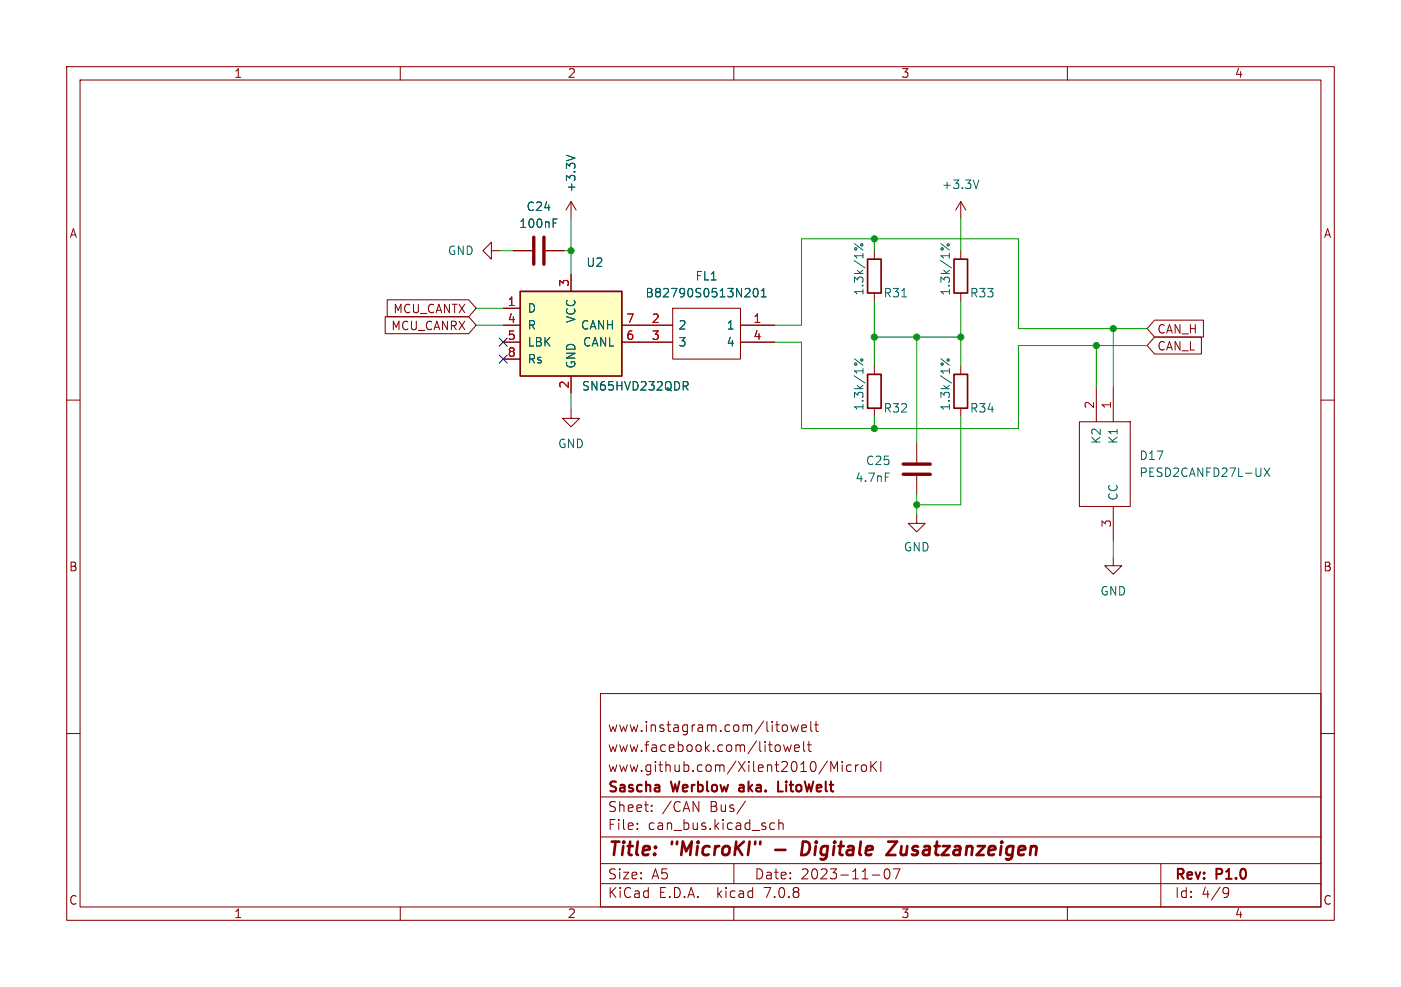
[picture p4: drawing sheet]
<svg xmlns="http://www.w3.org/2000/svg" width="210mm" height="148mm" viewBox="0 0 210 148" stroke-linecap="round" stroke-linejoin="round" font-family="sans-serif">
<g fill="none" stroke="#840000" stroke-width=".15">
<path d="M10 10h190v128h-190zM12 12h186v124h-186zM60 10v2M110 10v2M160 10v2M73.7 37.6v-1.3l-1.3 1.3 1.3 1.3v-1.3h1.2M77 37.6h2.8M81.8 37.6h2.8M85.6 30.2v2.6M85.6 30.2l-.8 1.3M85.6 30.2l.8 1.3M131.1 37.6v1.3"/>
<path d="M144 30.2l-.7 1.3M144 30.2v2.6M144 37.6v1.3M144 30.2l.8 1.3M10 60h2M57.7 47.5h12.6l1.1 1.3-1.1 1.2h-12.6zM58 45h12.3l1.1 1.2-1.1 1.3h-12.3zM75.4 46.2h2.6M75.4 48.8h2.6M75.4 51.3h2.6M75.4 53.8h2.6M85.6 41.1v2.6"/>
<path d="M85.6 56.4v2.5M93.2 48.8h7.6M93.2 51.3h7.6M100.8 46.2h10.2v7.6h-10.2zM111 48.8h5.1M111 51.3h5.1M131.1 43.9v1.3M131.1 54.9v1.2M144 43.9v1.3M144 54.9v1.2M164.3 58.2v5M166.9 58.2v5"/>
<path d="M173.1 48h7.3v2.5h-7.3l-1.1-1.2zM173.1 50.5h7v2.6h-7l-1.1-1.3zM198 60h2M85.6 61.5v1.2h1.3l-1.3 1.3-1.3-1.3h1.3M131.1 61.2v1.3M137.4 77.2v1.3h1.3l-1.3 1.3-1.3-1.3h1.3M137.4 66.5v2.8M137.4 71.4v2.8M144 61.2v1.3M161.8 63.2h7.6v12.7h-7.6zM166.9 75.9v5.1M166.9 83.6v1.2h1.2l-1.2 1.3-1.3-1.3h1.3"/>
<path d="M10 110h2M90 104h108v32h-108zM90 119.5h108M116.7 111.7l.3 .3v.4l-.3 .3M117.4 108.8a.41 .41 0 0 1 .6 .2v.4a.41 .41 0 0 1-.6 .2M117.5 111.7l.2 1 .3-.7 .3 .7 .3-1M118.5 108.7l.3 1 .3-.7 .3 .7 .3-1M119.1 112.2l.7-.2-.1-.2-.4-.1-.2 .2 .1 .7h.5M120.2 109.2l.7-.2-.1-.2-.4-.1-.2 .2v.7h.6M120.5 111.2v1.3l.2 .2M121 111.7h.6M121.2 111.2v1.3l.1 .1 .3 .1"/>
<path d="M121.5 108.2v1.3l.2 .2M122.1 108.7h.6M122.3 108.2v1.3l.1 .1 .3 .1M124.5 114.2l.5 1.1 .5-1.1v1.5M126.2 114.2v.1M126.2 114.7v1M127.6 114.8l-.4-.1-.3 .3v.4l.1 .2h.6M128.2 114.7v1M128.7 114.7l-.3 .1-.2 .2M129.2 114.8a.41 .41 0 0 1 .4-.1 .41 .41 0 0 1 .3 .3v.4a.41 .41 0 0 1-.4 .3 .41 .41 0 0 1-.4-.3zM130.5 114.2v1.5M130.7 114.8l.7 .9"/>
<path d="M131.4 114.2l-.9 .8M132 114.2v1.5M198 110h2M60 136v2M90 132.5h108M90 129.5h108M90 125.5h108M95.5 124.2v.2M95.5 123.5v.1M97.7 121.5v.2M97.7 120.8v.1M110 136v2"/>
<path d="M110 129.5v3M111.8 120.1l-1.3 1.9M115.4 124.1l.3 .3 .4-.1M116.1 123.5l-.4-.1-.3 .3M116.8 123.5a.37 .37 0 0 1 .6 .1v.8M116.8 122.9v1.5M130.8 131.2h1.1M132.9 130.3h.1a.94 .94 0 0 1 0 1.5h-.1a.91 .91 0 0 1-.2-1.4M133.9 130.3h1l-.6 1.5M160 136v2M174 129.5v6.5M183.6 133.1h.3l.2 .1a.99 .99 0 0 1-.3 1.4h-.3"/>
<path d="M184.2 133.7l-.3 .3h-.3"/>
</g>
<path d="M116.2 127.4h1.5M121.1 126.3l-.7-.1-.3 2h.5l.5-.3M133.1 126.2h1.4l-1.6 2h1.3" fill="none" stroke="#840000" stroke-width=".4"/>
<path d="M110.8 118.2v.4M116.6 117.2v1.5h.7" fill="none" stroke="#840000" stroke-width=".3"/>
<path d="M78 43.7h15.2v12.7h-15.2z" fill="#ffffc2" stroke="#ffffc2" stroke-width=".15"/>
<path d="M130 38.9h2.1v5h-2.1zM143 38.9h2v5h-2zM78 43.7h15.2v12.7h-15.2zM130 56.1h2.1v5.1h-2.1zM143 56.1h2v5.1h-2z" fill="none" stroke="#840000" stroke-width=".25"/>
<g fill="none" stroke="#006464" stroke-width=".15">
<path d="M82.9 33.4h.4M82.9 32.8h.6M84.9 23.3l1.3 .4M128.1 36.5l1.3 1M141 36.5l1.3 1M146.7 27l-.4 1.3M102.4 57.2h.5l.2 .3-.1 .3-.6 .1M102.7 57.9l.4 .6M111.6 44.5h.8M112.4 43.4v.4M113.1 43.3h.1a.68 .68 0 0 1 .4 .6 .68 .68 0 0 1-.4 .6 .84 .84 0 0 1-.1-1.2zM114.1 44.5h.7"/>
<path d="M114.1 43.6l.4-.3v1.2M128.1 53.8l1.3 1M135.2 44.5h.7M141 53.8l1.3 1M132.7 70.9h.6M189.5 70.2l.8 1.2M190.3 70.2l-.8 1.2"/>
<circle cx="128.3" cy="37.3" r=".18"/>
<circle cx="129.2" cy="36.7" r=".18"/>
<circle cx="141.2" cy="37.3" r=".18"/>
<circle cx="142.1" cy="36.7" r=".18"/>
<circle cx="128.3" cy="54.6" r=".18"/>
<circle cx="129.2" cy="54" r=".18"/>
<circle cx="141.2" cy="54.6" r=".18"/>
<circle cx="142.1" cy="54" r=".18"/>
</g>
<path d="M80 35.6v4M81.5 35.6v4M135.4 71.1h4M135.4 69.6h4" fill="none" stroke="#840000" stroke-width=".51"/>
<g fill="none" stroke="#009600" stroke-width=".15">
<path d="M74.9 37.6h2.1M84.6 37.6h1M85.6 32.8v8.3M131.1 35.8v1.8M144 32.8v4.8M71.4 48.8h4M71.4 46.2h4M85.6 58.9v2.6M116.1 51.3h4v13h32.6v-12.5h19.3M116.1 48.8h4v-13h32.6v13.5h19.3M131.1 45.2v9.7M131.1 50.5h12.9"/>
<path d="M137.4 50.5v16M144 45.2v9.7M164.3 51.8v6.4M166.9 49.3v8.9M131.1 62.5v1.8M137.4 74.2v3M144 62.5v13.2h-6.6M166.9 81v2.6"/>
</g>
<path d="M74.8 50.7l1.2 1.2M74.8 53.2l1.2 1.3M76 50.7l-1.2 1.2M76 53.2l-1.2 1.3" fill="none" stroke="#000084" stroke-width=".15"/>
<g fill="#009600" stroke="#009600" stroke-width=".15">
<circle cx="131.1" cy="35.8" r=".46"/>
<circle cx="131.1" cy="64.3" r=".46"/>
<circle cx="85.6" cy="37.6" r=".46"/>
<circle cx="137.4" cy="75.7" r=".46"/>
<circle cx="164.3" cy="51.8" r=".46"/>
<circle cx="166.9" cy="49.3" r=".46"/>
<circle cx="131.1" cy="50.5" r=".46"/>
<circle cx="137.4" cy="50.5" r=".46"/>
<circle cx="144" cy="50.5" r=".46"/>
</g>
<g font-size="2.8" fill="#840000">
<text x="91" y="128.9">Title:</text>
<text x="100.7" y="128.9">&quot;MicroKI&quot;</text>
<text x="121.8" y="128.9">Digitale</text>
<text x="135.5" y="128.9">Zusatzanzeigen</text>
</g>
<g font-size="2.1" fill="#840000">
<text x="91" y="113">www.facebook.com/litowelt</text>
<text x="91" y="110">www.instagram.com/litowelt</text>
<text x="91" y="119.2">Sascha</text>
<text x="91" y="116">www.github.com/Xilent2010/MicroKI</text>
<text x="100.8" y="119.2">Werblow</text>
<text x="111.5" y="119.2">aka.</text>
<text x="117.9" y="119.2">LitoWelt</text>
<text x="91" y="124.7">File:</text>
<text x="91" y="122">Sheet:</text>
<text x="97.1" y="124.7">can_bus.kicad_sch</text>
<text x="99.2" y="122">/CAN</text>
<text x="106.5" y="122">Bus/</text>
<text x="91" y="134.9">KiCad</text>
<text x="91" y="132.1">Size:</text>
<text x="97.7" y="132.1">A5</text>
<text x="98.7" y="134.9">E.D.A.</text>
<text x="107.6" y="134.9">kicad</text>
<text x="113" y="132.1">Date:</text>
<text x="114.9" y="134.9">7.0.8</text>
<text x="120" y="132.1">2023-11-07</text>
<text x="176" y="132.3">Rev:</text>
<text x="176" y="134.9">Id:</text>
<text x="180.1" y="134.9">4/9</text>
<text x="182.4" y="132.3">P1.0</text>
</g>
<g font-size="1.8" fill="#840000">
<text x="35" y="11.9">1</text>
<text x="85" y="11.9">2</text>
<text x="135" y="11.9">3</text>
<text x="185" y="11.9">4</text>
<text x="10.3" y="35.9">A</text>
<text x="198.4" y="35.9">A</text>
<text x="58.9" y="47.2">MCU_CANTX</text>
<text x="58.6" y="49.7">MCU_CANRX</text>
<text x="173.4" y="50.2">CAN_H</text>
<text x="173.4" y="52.8">CAN_L</text>
<text x="10.3" y="85.9">B</text>
<text x="198.3" y="85.9">B</text>
<text x="10.3" y="135.9">C</text>
<text x="35" y="137.9">1</text>
<text x="85" y="137.9">2</text>
<text x="135" y="137.9">3</text>
<text x="185" y="137.9">4</text>
<text x="198.3" y="135.9">C</text>
</g>
<g font-size="1.8" fill="#006464">
<text x="86.5" y="28.9" transform="rotate(-90 86.5 28.9)">+3.3V</text>
<text x="141.1" y="28.5">+3.3V</text>
<text x="77.7" y="34.4">100nF</text>
<text x="78.8" y="31.9">C24</text>
<text x="67" y="38.5">GND</text>
<text x="87.8" y="40.2">U2</text>
<text x="79" y="47.1">D</text>
<text x="96.7" y="44.8">B82790S0513N201</text>
<text x="104.2" y="42.3">FL1</text>
<text x="129.6" y="44.4" transform="rotate(-90 129.6 44.4)">1.3k/1%</text>
<text x="132.3" y="44.8">R31</text>
<text x="142.6" y="44.4" transform="rotate(-90 142.6 44.4)">1.3k/1%</text>
<text x="145.3" y="44.8">R33</text>
<text x="79" y="49.6">R</text>
<text x="79" y="52.2">LBK</text>
<text x="86.5" y="48.5" transform="rotate(-90 86.5 48.5)">VCC</text>
<text x="87" y="49.6">CANH</text>
<text x="87.3" y="52.2">CANL</text>
<text x="101.6" y="49.6">2</text>
<text x="101.6" y="52.2">3</text>
<text x="108.8" y="49.6">1</text>
<text x="108.8" y="52.2">4</text>
<text x="79" y="54.7">Rs</text>
<text x="86.5" y="55.4" transform="rotate(-90 86.5 55.4)">GND</text>
<text x="87.1" y="58.8">SN65HVD232QDR</text>
<text x="129.6" y="61.7" transform="rotate(-90 129.6 61.7)">1.3k/1%</text>
<text x="132.3" y="62.1">R32</text>
<text x="142.6" y="61.7" transform="rotate(-90 142.6 61.7)">1.3k/1%</text>
<text x="145.3" y="62.1">R34</text>
<text x="83.6" y="67.4">GND</text>
<text x="129.7" y="70">C25</text>
<text x="165.2" y="66.7" transform="rotate(-90 165.2 66.7)">K2</text>
<text x="167.7" y="66.7" transform="rotate(-90 167.7 66.7)">K1</text>
<text x="170.7" y="69.2">D17</text>
<text x="170.7" y="71.7">PESD2CANFD27L-UX</text>
<text x="128.1" y="72.5">4.7nF</text>
<text x="167.7" y="75.2" transform="rotate(-90 167.7 75.2)">CC</text>
<text x="135.4" y="82.9">GND</text>
<text x="164.8" y="89.5">GND</text>
</g>
<g font-size="1.8" fill="#a90000">
<text x="76" y="46">1</text>
<text x="85.3" y="43.1" transform="rotate(-90 85.3 43.1)">3</text>
<text x="76" y="48.5">4</text>
<text x="76" y="51.1">5</text>
<text x="76" y="53.6">8</text>
<text x="93.8" y="51.1">6</text>
<text x="93.8" y="48.5">7</text>
<text x="97.6" y="48.5">2</text>
<text x="97.6" y="51.1">3</text>
<text x="112.8" y="48.5">1</text>
<text x="112.8" y="51.1">4</text>
<text x="85.3" y="58.4" transform="rotate(-90 85.3 58.4)">2</text>
<text x="164.1" y="61.4" transform="rotate(-90 164.1 61.4)">2</text>
<text x="166.6" y="61.4" transform="rotate(-90 166.6 61.4)">1</text>
<text x="166.6" y="79.2" transform="rotate(-90 166.6 79.2)">3</text>
</g>
</svg>
